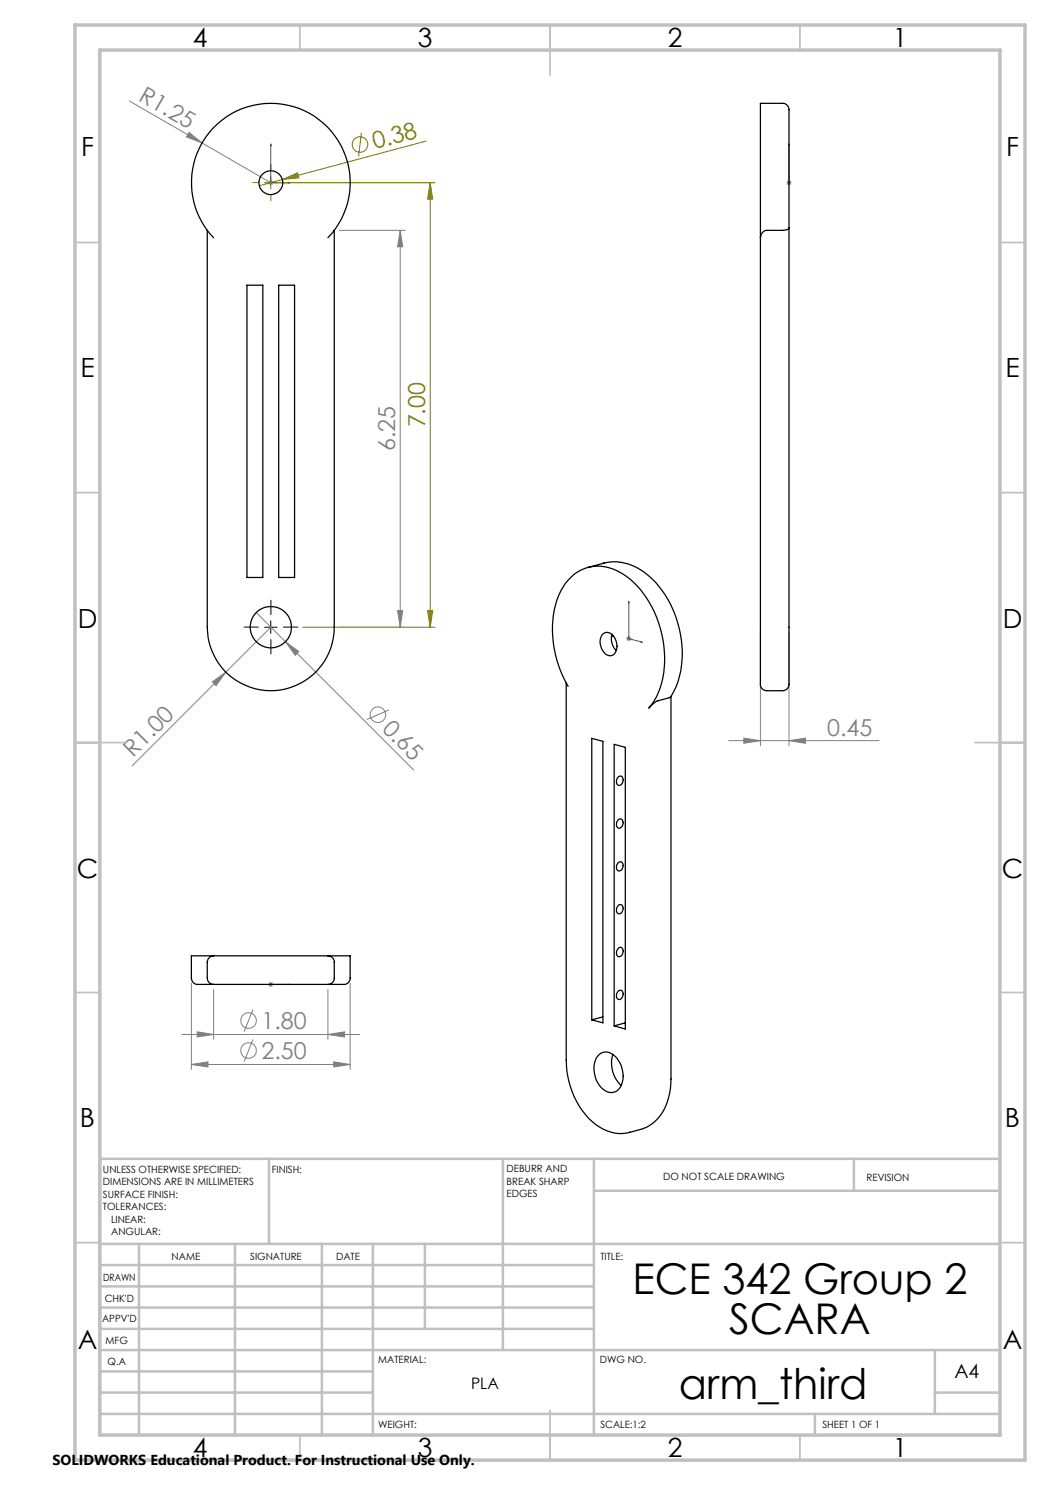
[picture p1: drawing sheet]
<svg xmlns="http://www.w3.org/2000/svg" width="210mm" height="297mm" viewBox="0 0 210 297" stroke-linecap="round" stroke-linejoin="round" font-family="sans-serif">
<g fill="none" stroke="#808080" stroke-width=".2">
<path d="M25.9 20.2l28.3 16.3M37.8 26.5l2.6 2.1-3.1-1.2zM53.7 36.5h.9M53.8 36.2l.7 .7M54.2 36.1v.9M54.5 36.2l-.7 .7M157.3 36.5h1M157.4 36.2l.8 .7M157.8 36.1v.9M158.2 36.2l-.8 .7M67.9 46.1h13.1M80 46.1l.5 3.3h-1z"/>
<path d="M80 46.1v79.3M42.5 136.4l2.7-2-2 2.7zM51.3 122.5l5.8 5.8M54.2 125.4l-27.8 27.8M57.1 128.3l2.7 2-.7 .8zM57.1 128.3l25.7 25.7M67.9 125.4h13.1M79.5 122.1h1l-.5 3.3zM125.2 127.7h1.1M125.4 127.4l.7 .7M125.8 127.2v1M126.1 127.4l-.7 .7"/>
<path d="M152.1 126.4v22.8M157.8 126.4v22.8M77.8 142l-4.4 1.9M145.7 148.1h30.1M148.8 147.6l3.3 .5-3.3 .6zM157.8 148.1l3.3-.5v1.1zM38.3 196.6v17.3M42.7 197.9v10M53.7 196.9h.9M53.8 196.5l.7 .7M54.2 196.4v1M54.5 196.5l-.7 .7"/>
<path d="M65.6 197.9v10M70 196.6v17.3M36.4 206.9h35.5M38.3 212.9l3.3-.5v1zM38.3 212.9h31.7M39.4 206.4l3.3 .5-3.3 .5zM50.6 201.9l-1.8 4.4M50.6 207.9l-1.8 4.4M65.6 206.9l3.3-.5v1zM66.7 212.4l3.3 .5-3.3 .5z"/>
<circle cx="75.6" cy="142.9" r="1.56"/>
<circle cx="49.7" cy="210.1" r="1.56"/>
<circle cx="49.7" cy="204.1" r="1.55"/>
</g>
<g fill="none" stroke="#808000" stroke-width=".2">
<path d="M52.9 36.5h34.1M54.2 35.3v2.5M56.5 35.9l3-1.3 .3 1zM72.3 26.5l-.6 4.8M85.2 28.2l-33.3 8.9M86 36.5l.5 3.3h-1zM86 36.5v88.9M60.5 125.4h26.5M85.5 122.1h1l-.5 3.3z"/>
<circle cx="72" cy="28.9" r="1.56"/>
</g>
<g fill="none" stroke="#00f" stroke-width=".2">
<path d="M54.2 28.8v7.7h3.8M54.2 28.8l.1 .4h-.2zM57.6 36.4l.4 .1-.4 .1zM157.8 36.4v.2zM157.8 28.8v.4v-.4M157.8 36.5h.1M157.8 28.8v7.7M125.8 120.3v.3h-.1zM125.8 120.3v7.4l2.7 .7M128.2 128.3l.3 .1-.3 .1zM54.1 196.9h.2zM54.2 196.9h.1"/>
<path d="M54.2 196.9h3.8M58 196.9h-.4h.4"/>
</g>
<path d="M51.7 125.4h-2.9M54.2 122.9v-2.9M54.2 127.9v2.9M56.7 125.4h2.9" fill="none" stroke="#000" stroke-width=".2" stroke-dasharray="15.2 1.3 1.3 1.3"/>
<path d="M52.9 125.4h2.5M54.2 124.2v2.5" fill="none" stroke="#000" stroke-width=".2"/>
<path d="M51.7 36.5h-1.2M54.2 34v-1.1M54.2 39v1.1M56.7 36.5h1.1" fill="none" stroke="#808000" stroke-width=".2" stroke-dasharray="15.2 1.3 1.3 1.3"/>
<g fill="none" stroke="#c0c0c0" stroke-width=".35">
<path d="M60 5v5M110 5v10M160 5v5M15 48.5h5M200 48.5h5M15 98.5h5M200 98.5h5M15 148.5h10M195 148.5h10M15 198.5h5M200 198.5h5M15 248.5h5"/>
<path d="M200 248.5h5M60 287v5M110 282v10M160 287v5"/>
</g>
<g fill="none" stroke="#c0c0c0" stroke-width=".5">
<path d="M53.8 231.8v17M100.6 231.8v38.2M118.8 231.8v55.2M118.8 238.2h81.2M170.8 231.8v6.4M200 231.8h-180v55.2M20 248.8h180M20 257.3h98.8M20 253h98.8M27.8 248.8v38.2M47 248.8v38.2M64.4 248.8v38.2"/>
<path d="M74.6 248.8v38.2M85 248.8v17M20 265.8h98.8M20 261.5h98.8M20 278.5h54.6M20 274.3h54.6M20 270h180M187 278.5h13M187 270v12.8M20 282.8h180M163 282.8v4.2"/>
</g>
<path d="M15 5h190v287h-190zM20 10h180v277h-180z" fill="none" stroke="#c0c0c0" stroke-width=".7"/>
<g fill="#00f">
<path d="M57.6 36.4l.4 .1-.4 .1zM54.2 28.8l.1 .4h-.2z"/>
<path d="M157.8 36.4v.2zM157.8 28.8v.4z"/>
<path d="M57.6 196.9h.4zM54.1 196.9h.2zM128.2 128.3l.3 .1-.3 .1zM125.8 120.3v.3h-.1z"/>
</g>
<g fill="#808000">
<path d="M56.5 35.9l3-1.3 .3 1z"/>
<path d="M86 36.5l.5 3.3h-1zM85.5 122.1h1l-.5 3.3z"/>
</g>
<g fill="#808080">
<path d="M37.8 26.5l2.6 2.1-3.1-1.2z"/>
<path d="M42.5 136.4l2.7-2-2 2.7z"/>
<path d="M57.1 128.3l2.7 2-.7 .8z"/>
<path d="M65.6 206.9l3.3-.5v1zM39.4 206.4l3.3 .5-3.3 .5z"/>
<path d="M148.8 147.6l3.3 .5-3.3 .6zM157.8 148.1l3.3-.5v1.1zM38.3 212.9l3.3-.5v1zM66.7 212.4l3.3 .5-3.3 .5z"/>
<path d="M80 46.1l.5 3.3h-1zM79.5 122.1h1l-.5 3.3z"/>
</g>
<g fill="none" stroke="#000" stroke-width=".25">
<path d="M41.5 46.1v79.3a12.7 12.7 0 0 0 12.7 12.7 12.7 12.7 0 0 0 12.7-12.7v-79.3M42.7 47.6a15.9 15.9 0 0 1 .3-22.4 15.9 15.9 0 0 1 22.3 0 15.9 15.9 0 0 1 .3 22.4M49.4 57h3.2v58.5h-3.2zM55.7 57h3.2v58.5h-3.2zM157.8 45.6v-22.8a1.75 1.75 0 0 0-1-2.1h-4.7v26.9M157.8 45.6v90.6a1.51 1.51 0 0 1-1.3 1.9h-3.1a1.46 1.46 0 0 1-1.3-1.9v-88.6M157.8 45.6l-.2 .3-.7 .1-3.5 .1a1.35 1.35 0 0 0-1.3 1.5M117.6 113.5l3.1-.9a10.2 10.2 0 0 1 9.7 3.2 21 21 0 0 1 4.9 21.3l-1.2 2.3-2.7 .8-1.6 1.4a16.1 16.1 0 0 0 3-12.6 20.4 20.4 0 0 0-7.8-14 8.2 8.2 0 0 0-12.4 2.5 19.2 19.2 0 0 0-.9 15.6l.9 2.2 1 2M113.2 136.6v75.5a16.5 16.5 0 0 0 6 12.8 7.6 7.6 0 0 0 6.7 1.5M120.6 126.8a1.53 1.53 0 0 1 2.3 .8 2.51 2.51 0 0 1-.5 3.5 1.92 1.92 0 0 1-2.2-1.6l-.2-1.4 .4-1.1zM122.4 126.9a3.2 3.2 0 0 0 .9 3.2M122.7 127.2h-.4"/>
<path d="M134.2 139.3v76.5a10.6 10.6 0 0 1-4.3 9.3 13.3 13.3 0 0 1-4 1.4M118.4 147.7l2.2 .6v56.3l-2.2-.6zM122.8 148.9l2.3 .6v56.3l-2.3-.6zM123.6 155.4a.64 .64 0 0 1 .9 0 .64 .64 0 0 1 .1 .8 .68 .68 0 0 1-.4 .8 .68 .68 0 0 1-.9-.3v-.8zM123.6 164a.64 .64 0 0 1 .9 0 .64 .64 0 0 1 .1 .8 .68 .68 0 0 1-.4 .8 .68 .68 0 0 1-.9-.3v-.8zM123.6 172.6a.64 .64 0 0 1 .9-.1 .64 .64 0 0 1 .1 .9 .69 .69 0 0 1-.4 .7 .69 .69 0 0 1-.9-.3v-.8zM42.7 191.2h-4.4v4.4a1.45 1.45 0 0 0 1.9 1.3h2.5M42.7 196.9h22.9M42.7 191.2a1.33 1.33 0 0 0-1.2 1.2v3.2a1.26 1.26 0 0 0 1.2 1.3M42.7 191.2h22.9M65.6 191.2h4.4v4.4a1.41 1.41 0 0 1-1.8 1.3h-2.6M65.6 191.2a1.26 1.26 0 0 1 1.3 1.2v3.2a1.21 1.21 0 0 1-1.3 1.3"/>
<path d="M123.6 198.3a.64 .64 0 0 1 .9-.1 .64 .64 0 0 1 .1 .9 .68 .68 0 0 1-.4 .7 .68 .68 0 0 1-.9-.3v-.7zM123.6 189.7a.63 .63 0 0 1 .9-.1 .63 .63 0 0 1 .1 .9 .68 .68 0 0 1-.4 .8 .68 .68 0 0 1-.9-.3v-.8zM123.8 181a.74 .74 0 0 1 .8 .3 .74 .74 0 0 1-.1 .9 .63 .63 0 0 1-.8 .6 .63 .63 0 0 1-.4-.9v-.3zM119.5 211.3a2.32 2.32 0 0 1 3.8 .2 5.3 5.3 0 0 1 .6 6.2 2.31 2.31 0 0 1-3.8-.3 5.3 5.3 0 0 1-.6-6.1zM120.6 203.4l-2.2 .6M122.6 211a5.9 5.9 0 0 0 1.6 6.1M125.1 204.6l-2.3 .6"/>
<circle cx="54.2" cy="36.5" r="2.38"/>
<circle cx="54.2" cy="125.4" r="4.1"/>
</g>
<g font-size="8.5">
<text x="126.5" y="258.8">ECE 342 Group 2</text>
<text x="145.8" y="266.9">SCARA</text>
<text x="135.7" y="279.7">arm_third</text>
</g>
<g font-size="5.3">
<text x="38.5" y="9.5">4</text>
<text x="83.5" y="9.5">3</text>
<text x="133.6" y="9.5">2</text>
<text x="178.6" y="9.5">1</text>
<text x="16.2" y="31.2">F</text>
<text x="201.2" y="31.2">F</text>
<text x="16.1" y="75.5">E</text>
<text x="201.1" y="75.5">E</text>
<text x="15.5" y="125.5">D</text>
<text x="200.5" y="125.5">D</text>
<text x="15.4" y="175.5">C</text>
<text x="200.4" y="175.5">C</text>
<text x="16" y="225.5">B</text>
<text x="201" y="225.5">B</text>
<text x="15.5" y="269.7">A</text>
<text x="200.5" y="269.7">A</text>
<text x="38.5" y="291.5">4</text>
<text x="83.5" y="291.5">3</text>
<text x="133.6" y="291.5">2</text>
<text x="178.6" y="291.5">1</text>
</g>
<g font-size="4.7" fill="#808080">
<text x="27.5" y="20" transform="rotate(30 27.5 20)">R1.25</text>
<text x="79" y="90.3" transform="rotate(-90 79 90.3)">6.25</text>
<text x="76.2" y="146" transform="rotate(45 76.2 146)">0.65</text>
<text x="165.4" y="147.1">0.45</text>
<text x="26.7" y="151.5" transform="rotate(-45 26.7 151.5)">R1.00</text>
<text x="52.3" y="205.8">1.80</text>
<text x="52.3" y="211.8">2.50</text>
</g>
<g font-size="4.7" fill="#808000">
<text x="74.9" y="29.9" transform="rotate(-15 74.9 29.9)">0.38</text>
<text x="85" y="85.5" transform="rotate(-90 85 85.5)">7.00</text>
</g>
<text font-size="3.9" x="190.9" y="275.5">A4</text>
<text font-size="3.2" x="94.2" y="277.9">PLA</text>
<text font-size="2.9" x="10.5" y="292.9">SOLIDWORKS Educational Product. For Instructional Use Only.</text>
<g font-size="2">
<text x="20.6" y="234.6">UNLESS OTHERWISE SPECIFIED:</text>
<text x="20.6" y="237.1">DIMENSIONS ARE IN MILLIMETERS</text>
<text x="20.6" y="239.6">SURFACE FINISH:</text>
<text x="54.4" y="234.6">FINISH:</text>
<text x="101.3" y="234.5">DEBURR AND</text>
<text x="101.3" y="237">BREAK SHARP</text>
<text x="101.3" y="239.5">EDGES</text>
<text x="132.6" y="236">DO NOT SCALE DRAWING</text>
<text x="173.3" y="236.2">REVISION</text>
<text x="20.6" y="242.1">TOLERANCES:</text>
<text x="22.2" y="244.6">LINEAR:</text>
<text x="22.2" y="247.1">ANGULAR:</text>
<text x="34.3" y="252">NAME</text>
<text x="50" y="251.9">SIGNATURE</text>
<text x="67.2" y="251.9">DATE</text>
<text x="120.1" y="251.9">TITLE:</text>
<text x="20.6" y="256.1">DRAWN</text>
<text x="20.9" y="260.3">CHK'D</text>
<text x="20.4" y="264.4">APPV'D</text>
<text x="21.1" y="268.8">MFG</text>
<text x="21.5" y="273">Q.A</text>
<text x="75.6" y="272.5">MATERIAL:</text>
<text x="120" y="272.5">DWG NO.</text>
<text x="75.6" y="285.5">WEIGHT:</text>
<text x="120.1" y="285.6">SCALE:1:2</text>
<text x="164.5" y="285.6">SHEET 1 OF 1</text>
</g>
</svg>
